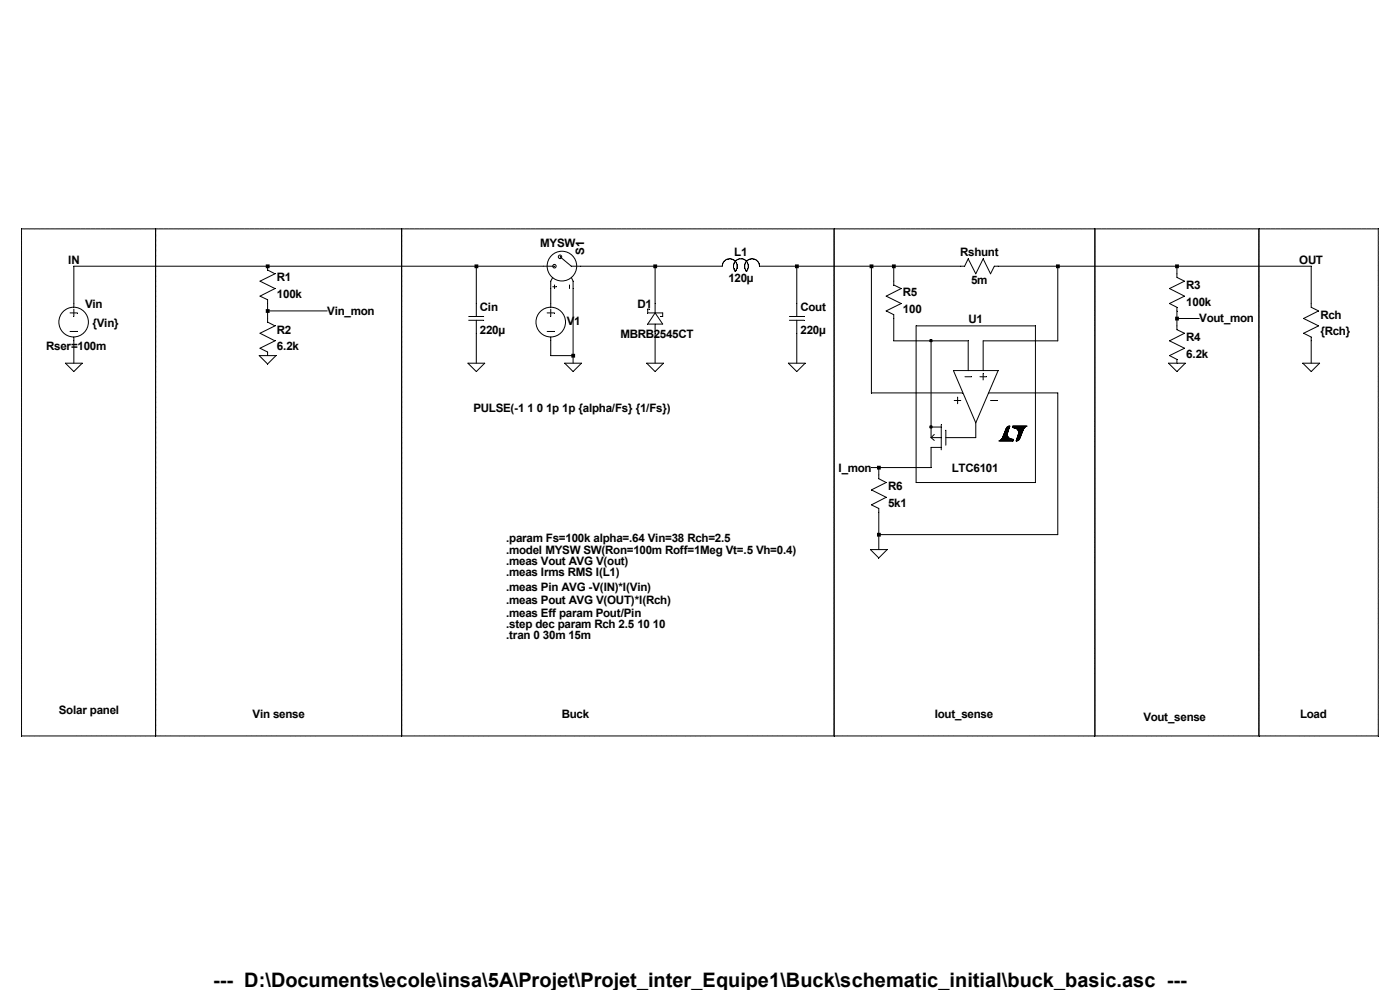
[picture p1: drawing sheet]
<svg xmlns="http://www.w3.org/2000/svg" width="297mm" height="210mm" viewBox="0 0 297 210" stroke-linecap="round" stroke-linejoin="round" font-family="sans-serif">
<g fill="none" stroke="#000" stroke-width=".21">
<path d="M56.8 56.5v.8l1.5 .8-3.1 1.5 3.1 1.6-3.1 1.6 1.6 .8v.8M115.3 56.5h2.3M117.3 58.8l-.5 .8v1.6M118.8 54.5l2.4 2h2M121.2 58.8l.4 .8v1.6M153.2 56.5a1.58 1.58 0 0 1 2.2-1.5 1.58 1.58 0 0 1 .5 2.6M156.1 57.6a1.58 1.58 0 0 1 0-2.2 1.58 1.58 0 0 1 2.2 0 1.58 1.58 0 0 1 0 2.2M161.1 56.5a1.58 1.58 0 0 0-2.2-1.5 1.58 1.58 0 0 0-.4 2.6M203.8 56.5h.8l.8-1.6 1.6 3.2 1.6-3.2 1.5 3.2 .8-1.6h.9M249.7 58.1v.7l1.6 .8-3.2 1.6 3.2 1.6-3.2 1.6 1.6 .8v.8M14.9 66.4h1.5M14.9 70.3h1.5"/>
<path d="M15.7 64.4v.8M15.7 65.6v1.5M15.7 71.5v.8M56.8 67.6v.7l1.5 .8-3.1 1.6 3.1 1.6-3.1 1.6 1.6 .8v.7M99.4 67.1h3.2M99.4 67.9h3.2M101 64.4v2.7M101 67.9v2.8M116.1 66.4h1.5M116.1 70.3h1.5M116.8 64.4v.8M116.8 65.6v1.5"/>
<path d="M116.8 71.5v.8M117.3 60.8h.7M117.6 60.5v.7M120.8 60.5v.7M137.8 65.6h-.4v.8h3.2v.7h-.4M139 66.4l1.6 2.3h-3.2zM139 64.4v2M139 68.7v2M167.5 67.1h3.1M167.5 67.9h3.1M169 64.4v2.7M169 67.9v2.8"/>
<path d="M249.7 69.1v.8l1.6 .8-3.2 1.6 3.2 1.6-3.2 1.5 1.6 .8v.8M278.2 64.4v.8l1.5 .8-3.1 1.6 3.1 1.5-3.1 1.6 1.6 .8v.8"/>
<circle cx="117.6" cy="56.5" r=".37"/>
<circle cx="118.8" cy="54.5" r=".37"/>
<circle cx="119.2" cy="56.4" r="3.1"/>
<circle cx="15.6" cy="68.3" r="3.1"/>
<circle cx="116.8" cy="68.3" r="3.1"/>
</g>
<path d="M194.4 69.1h25.3v33.3h-25.3z" fill="#fff"/>
<g fill="none" stroke="#000" stroke-width=".21">
<path d="M4.6 48.6h287.8v107.5h-287.8zM33 48.6v107.5M85.2 48.6v107.5M101 56.5v7.9M115.3 56.5h-99.6v7.9M123.2 56.5h30M139 56.5v7.9M161.1 56.5h42.7M169 56.5v7.9M177 48.6v107.5M184.9 56.5v26.9h19.3M189.6 56.5v4l1.6 .7-3.2 1.6 3.2 1.6-3.2 1.6 1.6 .8v5.5h15.8v6.3"/>
<path d="M211.8 56.5h66.4v7.9M224.4 56.5v15.8h-15.8v6.3M232.3 48.6v107.5M249.7 56.5v1.6M267.1 48.6v107.5M13.9 77h3.5l-1.7 1.8zM15.7 72.3v4.7M55 75.4h3.5l-1.7 1.8zM56.8 64.4v3.2M56.8 66h12.6M99.3 77h3.5l-1.8 1.8zM101 70.7v6.3"/>
<path d="M116.8 72.3v3.1h4.8M116.8 61.2v3.2M119.8 77h3.6l-1.8 1.8zM121.6 61.2v15.8M137.2 77h3.6l-1.8 1.8zM139 70.7v6.3M167.3 77h3.5l-1.8 1.8zM169 70.7v6.3M194.4 69.1h25.3v33.3h-25.3zM197.3 72.1h.4v.4h-.4zM197.3 72.2h.4M197.3 72.4h.4"/>
<path d="M197.4 72.1v.4M197.5 72.1v20.7M197.6 72.1v.4M202.3 78.6h9.5l-4.8 11.1zM204.7 79.9h1.4M207.9 79.9h1.4M208.6 79.2v1.4M247.9 77h3.6l-1.8 1.8zM249.7 66v3.1M249.7 67.6h4.7M276.4 77h3.6l-1.8 1.8zM278.2 72.3v4.7"/>
<path d="M186.4 99.2v2.4l1.6 .8-3.1 1.5 3.1 1.6-3.1 1.6 1.5 .8v8.7M197.3 90.6h2.4M197.3 90.4h.4v.4h-.4zM197.3 90.5h.4M197.3 90.7h.4M197.4 90.4v.4M197.5 92.8h2.2M197.5 92.8l.7 .6M197.6 90.4v.4M198.2 92.2l-.7 .6M199.7 90.1v5.3M199.7 94.9h-2.2v4.3h-12.6"/>
<path d="M200.7 91.3v3.1M202.4 85h1.4M203.2 84.2v1.4M207 89.7v3.1h-6.3M209.8 83.4h14.6v30h-38M210.1 85h1.4M211.9 93.6h3M212 93.5h2.9M212.3 93.4h2.7M212.3 93.3h2.7M212.4 93.3h2.6M212.5 93.2h2.3"/>
<path d="M212.5 93.1h2.1M212.6 93h1.7M212.6 93.1h1.8M212.6 92.9h1.5M212.6 93h1.5M212.7 92.8h1.3M212.7 92.9h1.3M212.7 92.8h1.2M212.7 92.7h1.2M212.8 92.7h1M212.8 92.6h1M212.8 92.5h1"/>
<path d="M212.9 92.5h.8M212.9 92.4h.8M212.9 92.3h.8M212.9 92.2h.8M213 92.2h.7M213 92.1h.7M213 92h.7M213.1 91.9h.6M213.1 91.8h.6M213.1 91.7h.7M213.2 91.7h.6M213.2 91.6h.6"/>
<path d="M213.2 91.5h.7M213.2 91.5h.6M213.3 91.4h.6M213.3 91.3h.6M213.4 91.2h.6M213.4 91.2h.5M213.4 91.1h.6M213.4 91h.6M213.5 90.8h.5M213.5 90.9h.5M213.5 90.8h.6M213.6 90.8h.5"/>
<path d="M213.7 90.6h.4M213.7 90.6h.5M213.8 91.7l-.7 .1M213.9 91.3l-.6 .1M214 90.4h.2M214.1 90.4h.1M214.1 90.7h-.5M214.2 90.5h-.4M214.8 90.7h2.6M214.8 90.6h2.7M214.8 90.6h2.8M214.9 90.4h3"/>
<path d="M214.9 90.4h2.9M215 93.4l-3 .1M215.1 90.8h2.2M215.3 90.8h2M215.4 90.8h1.9M215.6 93.6h.1M215.6 90.9h1.6M215.6 93.5h.2M215.6 93.4h.5M215.6 93.3h.5M215.7 93.3h.5M215.7 93.1h.6"/>
<path d="M215.7 93.2h.5M215.7 91h1.5M215.8 93.1h.5M215.8 91h1.3M215.8 92.8h.6M215.8 92.9h.6M215.8 93h.5M215.8 91.1h1.3M215.9 91.1h1.2M215.9 92.8h.6M215.9 92.7h.6M215.9 92.6h.6"/>
<path d="M215.9 91.2h1.2M215.9 92.5h.6M215.9 92.5h.7M216 91.3h1M216 91.2h1M216 92.4h.6M216 92.3h.6M216 93.4l-.4 .1M216 91.4h1M216 92.2h.7M216.1 91.5h.9M216.1 91.4h.9"/>
<path d="M216.1 91.5h.8M216.1 92.1h.6M216.1 92h.6M216.1 91.7h.8M216.1 91.6h.8M216.1 91.7h.7M216.1 91.8h.7M216.1 91.9h.7M216.1 91.9h.6M216.2 93.2l-.5 .1M216.3 93h-.5M217.7 90.5h-2.9"/>
<path d="M184.7 116.6h3.5l-1.8 1.8z"/>
</g>
<g fill="#000">
<path d="M186.1 113h.8v.8h-.8zM189.2 56.1h.8v.8h-.8zM224 56.1h.8v.8h-.8zM249.3 56.1h.8v.8h-.8zM249.3 67.2h.8v.8h-.8z" fill-rule="evenodd"/>
<path d="M56.4 56.1h.8v.8h-.8zM56.4 65.6h.8v.8h-.8zM100.7 56.1h.8v.8h-.8zM121.2 75.1h.8v.8h-.8zM138.6 56.1h.8v.8h-.8zM168.7 56.1h.8v.8h-.8zM184.5 56.1h.8v.8h-.8zM186.1 98.8h.8v.8h-.8z" fill-rule="evenodd"/>
</g>
<text font-size="4.2" x="45.2" y="209.3">--- D:\Documents\ecole\insa\5A\Projet\Projet_inter_Equipe1\Buck\schematic_initial\buck_basic.asc ---</text>
<g font-size="2.5">
<text x="114.6" y="52.5">MYSW</text>
<text x="14.5" y="55.9">IN</text>
<text x="58.8" y="59.7">R1</text>
<text x="124" y="54.1" transform="rotate(-90 124 54.1)">S1</text>
<text x="154.5" y="59.8">120µ</text>
<text x="155.8" y="54.4">L1</text>
<text x="203.7" y="54.4">Rshunt</text>
<text x="275.6" y="55.9">OUT</text>
<text x="18" y="65.2">Vin</text>
<text x="58.8" y="63.2">100k</text>
<text x="135.2" y="65.2">D1</text>
<text x="191.6" y="62.9">R5</text>
<text x="206" y="60.3">5m</text>
<text x="251.7" y="61.3">R3</text>
<text x="251.7" y="64.9">100k</text>
<text x="19.6" y="69.4">{Vin}</text>
<text x="58.8" y="70.8">R2</text>
<text x="69.4" y="66.8">Vin_mon</text>
<text x="101.8" y="66">Cin</text>
<text x="101.8" y="70.8">220µ</text>
<text x="120.2" y="69">V1</text>
<text x="131.6" y="71.8">MBRB2545CT</text>
<text x="169.8" y="66">Cout</text>
<text x="169.8" y="70.8">220µ</text>
<text x="191.6" y="66.4">100</text>
<text x="205.5" y="68.6">U1</text>
<text x="254.4" y="68.4">Vout_mon</text>
<text x="280.1" y="67.6">Rch</text>
<text x="280.1" y="71.2">{Rch}</text>
<text x="9.8" y="74.2">Rser=100m</text>
<text x="58.8" y="74.3">6.2k</text>
<text x="251.7" y="72.3">R4</text>
<text x="251.7" y="75.9">6.2k</text>
<text x="100.5" y="87.5">PULSE(-1 1 0 1p 1p {alpha/Fs} {1/Fs})</text>
<text x="177.9" y="100">I_mon</text>
<text x="201.9" y="100.1">LTC6101</text>
<text x="188.4" y="104">R6</text>
<text x="188.4" y="107.5">5k1</text>
<text x="107.4" y="115.1">.param Fs=100k alpha=.64 Vin=38 Rch=2.5</text>
<text x="107.4" y="117.4">.model MYSW SW(Ron=100m Roff=1Meg Vt=.5 Vh=0.4)</text>
<text x="107.4" y="119.8">.meas Vout AVG V(out)</text>
<text x="107.4" y="125.3">.meas Pin AVG -V(IN)*I(Vin)</text>
<text x="107.4" y="122.2">.meas Irms RMS I(L1)</text>
<text x="107.4" y="128.1">.meas Pout AVG V(OUT)*I(Rch)</text>
<text x="107.4" y="130.9">.meas Eff param Pout/Pin</text>
<text x="107.4" y="135.6">.tran 0 30m 15m</text>
<text x="107.4" y="133.2">.step dec param Rch 2.5 10 10</text>
<text x="12.5" y="151.4">Solar panel</text>
<text x="53.6" y="152.2">Vin sense</text>
<text x="119.2" y="152.2">Buck</text>
<text x="198.3" y="152.2">Iout_sense</text>
<text x="242.6" y="153">Vout_sense</text>
<text x="275.8" y="152.2">Load</text>
</g>
</svg>
